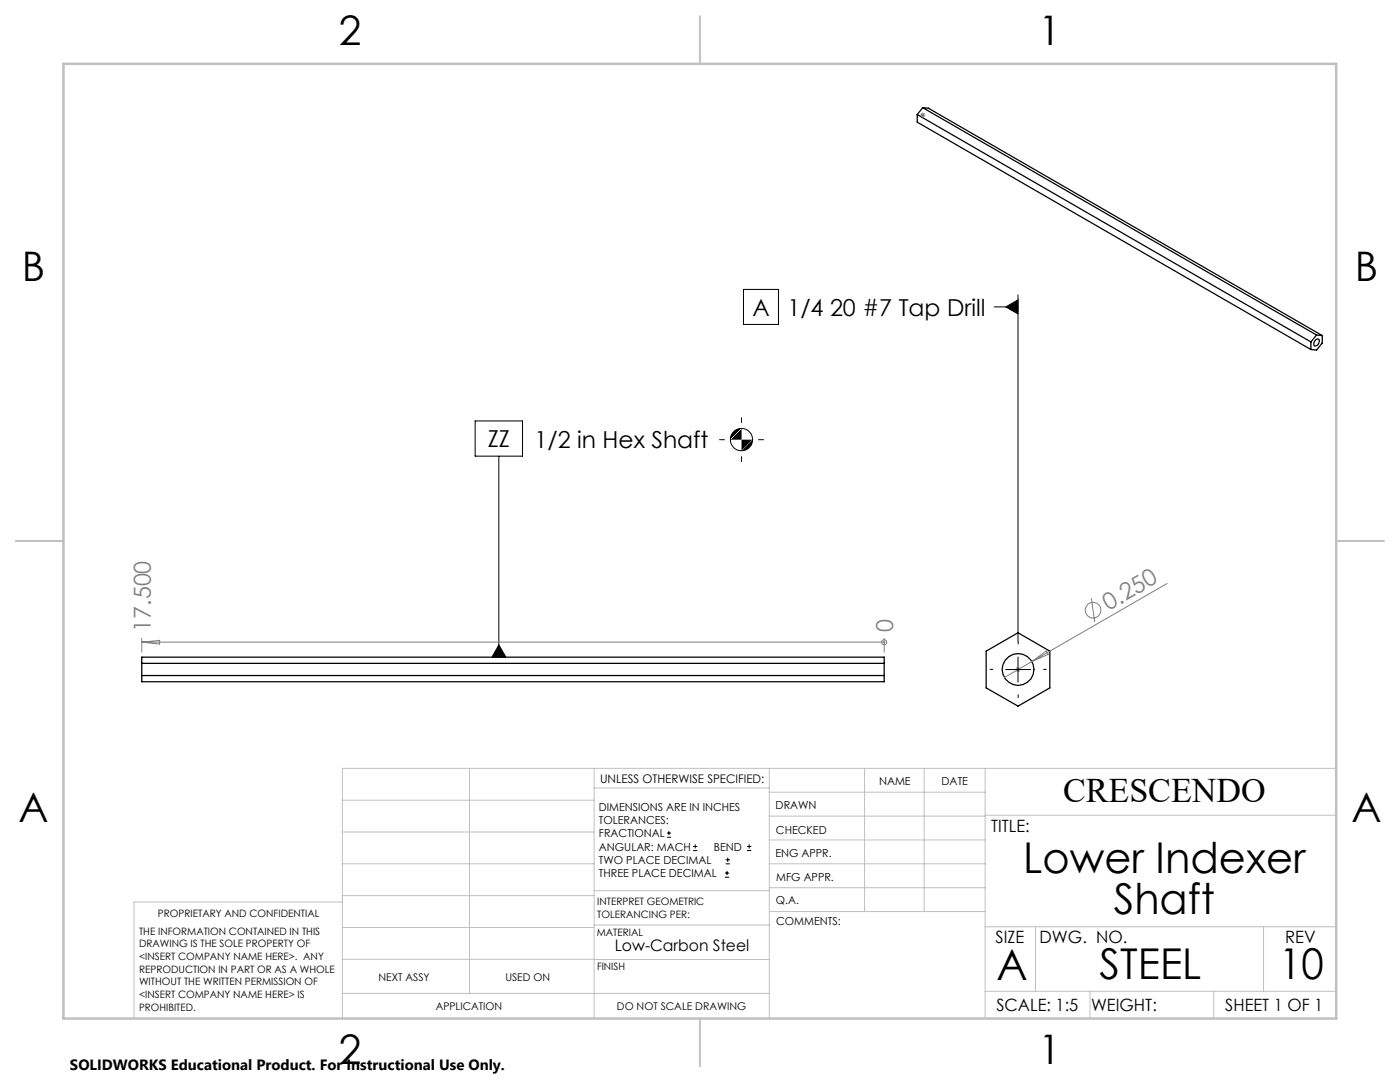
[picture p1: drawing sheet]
<svg xmlns="http://www.w3.org/2000/svg" width="279mm" height="216mm" viewBox="0 0 279 216" stroke-linecap="round" stroke-linejoin="round" font-family="sans-serif">
<g fill="none" stroke="#000" stroke-width=".25">
<path d="M183.1 22.9l78.5 45.3M183.1 22.9v1.5l78.5 45.3M184.1 21.5l-1 1.4M184.1 21.5l78.6 45.4M184.1 21.5l1.2 .1 78.6 45.4M261.6 68.2v1.5M262.6 67.8a.46 .46 0 0 1 .7-.1 .46 .46 0 0 1-.1 .7l-.3 .5a.46 .46 0 0 1-.7 0 .46 .46 0 0 1 .1-.7zM262.7 66.9l-1.1 1.3M262.7 66.9l1.2 .1M263.9 67v1.4l-1.2 1.4-1.1-.1M28.3 134.8h148.2M28.3 131.1h148.2v4.9h-148.2z"/>
<path d="M28.3 132.4h148.2M196.8 129.9l6.4-3.6 6.3 3.6v7.4l-6.3 3.6-6.4-3.6z"/>
<circle cx="203.2" cy="133.6" r="3.2"/>
</g>
<g fill="none" stroke="#000" stroke-width=".2">
<path d="M148.4 57.7h7v7h-7zM203.2 58.8v69.1M198.4 61.2h4.8M200.7 61.2l2.5-1.4v2.9zM94.8 84h9.5v7h-9.5zM99.6 91v40.1M143.5 87.7h1.1M148 83.3v1.1M148 91.1v1.1M151.3 87.7h1.1M99.6 128.7l1.4 2.4h-2.8zM200.7 133.6h5"/>
<path d="M203.2 131.1v5M133.1 167.1h.8M133.1 166.2h.8M133.5 165.8v.9M138.3 169.7h.8M138.3 168.9h.8M138.7 168.5v.8M144.7 175h.8M144.7 174.2h.8M144.8 172.4h.9M144.8 171.6h.9M145.1 173.8v.8"/>
<path d="M145.2 171.1v.9M149.1 169.7h.8M149.1 168.9h.8M149.5 168.5v.8"/>
<circle cx="148" cy="87.7" r="2.23"/>
</g>
<g fill="#000">
<path d="M200.7 61.2l2.5-1.4v2.9zM99.6 128.7l1.4 2.4h-2.8z"/>
<path d="M146.4 86.1a1.96 1.96 0 0 0-.6 1.6l2.2-2.2a2.08 2.08 0 0 0-1.6 .6zM145.8 87.7l2.2-2.2v2.2zM148 90a2.29 2.29 0 0 0 2.2-2.3zM148 87.7h2.2l-2.2 2.3z"/>
</g>
<g fill="none" stroke="#808080" stroke-width=".2">
<path d="M183.7 23h1M183.8 22.6l.7 .7M184.2 22.5v1M184.5 22.6l-.7 .7M217.8 119.4l.7 4.7M232.9 116.4l-27 15.6M28.3 127.4v2.7M28.3 128.1h148.2M28.3 128.1l3.6-.3v.7zM176.5 128.1h.1M176.5 127.4v2.7M202.7 133.6h1"/>
<path d="M202.8 133.2l.7 .7M203.2 133.1v1M203.5 133.2l-.7 .7M205.9 132l-5.5 3.2M205.9 132l2.9-2.1 .4 .7z"/>
<circle cx="176.4" cy="128.2" r=".5"/>
<circle cx="218.1" cy="121.7" r="1.56"/>
</g>
<path d="M198.2 133.6h-.7M203.2 128.6v-.7M203.2 138.6v.6M208.2 133.6h.7" fill="none" stroke="#000" stroke-width=".2" stroke-dasharray="15.2 1.3 1.3 1.3" stroke-linecap="butt"/>
<g fill="none" stroke="#c0c0c0" stroke-width=".2">
<path d="M68.3 159.7h50.3M93.7 153.3v44.9M118.6 153.3v49.9M118.6 157.2h34.9M153.5 153.3v49.9M153.5 158.1h43.1M172.5 153.3v28.6M184.4 153.3v28.6M196.6 153.3v49.9M266.7 153.3h-198.4v49.9M68.3 178.7h50.3M68.3 172.4h50.3"/>
<path d="M68.3 166h50.3M68.3 180h-41.6v23.2M118.6 177.7h35M153.5 167.6h43.1M153.5 162.8h43.1M153.5 172.4h43.1M153.5 177.1h43.1M196.6 162.7h70.1M68.3 198.2h85.2M68.3 191.4l85.2 .1M68.3 185.1h50.3M118.6 184.6h35"/>
<path d="M153.6 181.9h43M196.6 197.8h70.1M196.6 184.9h70.1M206.7 184.9v12.9M217.5 197.8v5.4M242.2 197.8v5.4M252.2 184.9v12.9"/>
</g>
<path d="M139.7 3.2v9.5M3.1 107.9h9.6M266.7 107.9h9.5M139.7 203.2v9.6" fill="none" stroke="#c0c0c0" stroke-width=".25"/>
<path d="M12.7 12.7h254v190.5h-254z" fill="none" stroke="#c0c0c0" stroke-width=".5"/>
<g font-size="8.5">
<text x="204.2" y="174.2">Lower Indexer</text>
<text x="222.3" y="182.3">Shaft</text>
<text x="198.9" y="195.5">A</text>
<text x="219.5" y="195.4">STEEL</text>
<text x="255.3" y="195.4">10</text>
</g>
<g font-size="8.1">
<text x="67.6" y="8.9">2</text>
<text x="207.3" y="8.9">1</text>
<text x="4.4" y="56.2">B</text>
<text x="270.4" y="56.2">B</text>
<text x="3.7" y="164.1">A</text>
<text x="269.7" y="164.1">A</text>
<text x="67.6" y="212.4">2</text>
<text x="207.3" y="212.4">1</text>
</g>
<text font-size="6.9" x="212.2" y="160.1">CRESCENDO</text>
<g font-size="4.7">
<text x="150.2" y="63">A</text>
<text x="157.1" y="63.1">1/4 20 #7 Tap Drill</text>
<text x="97.3" y="89.3">ZZ</text>
<text x="106.7" y="89.4">1/2 in Hex Shaft</text>
</g>
<g font-size="4.7" fill="#808080">
<text x="221.2" y="121.9" transform="rotate(-30 221.2 121.9)">0.250</text>
<text x="30.1" y="126.1" transform="rotate(-90 30.1 126.1)">17.500</text>
<text x="178.2" y="126.1" transform="rotate(-90 178.2 126.1)">0</text>
</g>
<g font-size="3.4">
<text x="197.8" y="166">TITLE:</text>
<text x="198.7" y="188.1">SIZE</text>
<text x="207.5" y="188.1">DWG. NO.</text>
<text x="256.5" y="188.2">REV</text>
<text x="198.8" y="201.7">SCALE: 1:5</text>
<text x="217.7" y="201.8">WEIGHT:</text>
<text x="244.5" y="201.7">SHEET 1 OF 1</text>
</g>
<text font-size="3.2" x="122.7" y="189.8">Low-Carbon Steel</text>
<text font-size="3" x="14" y="213.5">SOLIDWORKS Educational Product. For Instructional Use Only.</text>
<text font-size="2.4" x="119.8" y="156.2">UNLESS OTHERWISE SPECIFIED:</text>
<g font-size="2.2">
<text x="119.5" y="161.8">DIMENSIONS ARE IN INCHES</text>
<text x="154.8" y="161.4">DRAWN</text>
<text x="175.4" y="156.6">NAME</text>
<text x="187.9" y="156.7">DATE</text>
<text x="119.5" y="164.4">TOLERANCES:</text>
<text x="119.5" y="167.1">FRACTIONAL</text>
<text x="154.9" y="166.3">CHECKED</text>
<text x="119.5" y="169.7">ANGULAR: MACH</text>
<text x="119.5" y="172.4">TWO PLACE DECIMAL</text>
<text x="142.5" y="169.7">BEND</text>
<text x="154.8" y="171">ENG APPR.</text>
<text x="119.5" y="175">THREE PLACE DECIMAL</text>
<text x="154.9" y="175.7">MFG APPR.</text>
<text x="154.9" y="180.4">Q.A.</text>
<text x="154.9" y="184.6">COMMENTS:</text>
</g>
<g font-size="2.1">
<text x="75.5" y="195.7">NEXT ASSY</text>
<text x="100.9" y="195.7">USED ON</text>
<text x="86.9" y="201.5">APPLICATION</text>
<text x="123.1" y="201.6">DO NOT SCALE DRAWING</text>
</g>
<g font-size="2">
<text x="31.5" y="182.9">PROPRIETARY AND CONFIDENTIAL</text>
<text x="119.2" y="180.6">INTERPRET GEOMETRIC</text>
<text x="119.2" y="183.1">TOLERANCING PER:</text>
<text x="27.8" y="186.5">THE INFORMATION CONTAINED IN THIS</text>
<text x="27.8" y="189">DRAWING IS THE SOLE PROPERTY OF</text>
<text x="27.8" y="191.6">&lt;INSERT COMPANY NAME HERE&gt;. ANY</text>
<text x="119.1" y="186.7">MATERIAL</text>
<text x="27.8" y="194.1">REPRODUCTION IN PART OR AS A WHOLE</text>
<text x="27.8" y="196.6">WITHOUT THE WRITTEN PERMISSION OF</text>
<text x="119.1" y="193.5">FINISH</text>
<text x="27.8" y="199.1">&lt;INSERT COMPANY NAME HERE&gt; IS</text>
<text x="27.8" y="201.7">PROHIBITED.</text>
</g>
</svg>
